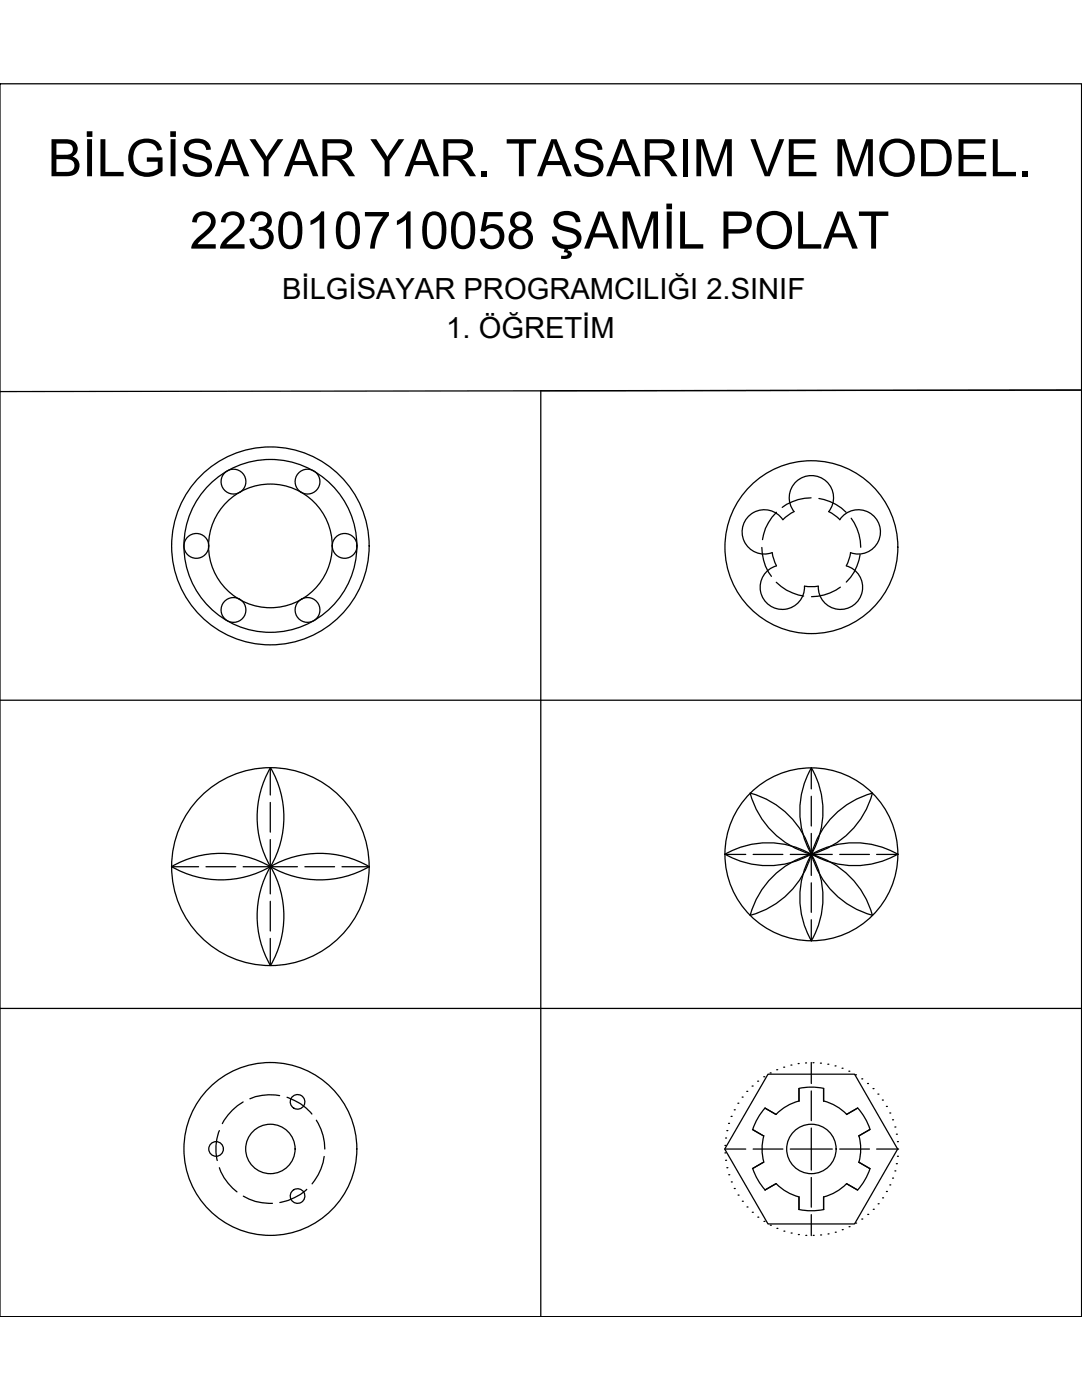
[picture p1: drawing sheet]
<svg xmlns="http://www.w3.org/2000/svg" width="216mm" height="279mm" viewBox="0 0 216 279" stroke-linecap="round" stroke-linejoin="round" font-family="sans-serif">
<!-- layer: 0 -->
<g fill="none" stroke="#000" stroke-width=".25">
<path d="M0 16.7h215.8v246.1h-215.8zM0 78.1l215.8-.2-107.9 .1v184.8M161.8 99.4a9.6 9.6 0 0 0-5.7 1.9M163.4 99.5a9.9 9.9 0 0 1 5.4 2.7M152 109.3a9.8 9.8 0 0 0 1.9 5.7M154.9 102.3a9.7 9.7 0 0 0-2.8 5.4M154.9 116.2a9.6 9.6 0 0 0 5.5 2.8M154.9 102.2v.2M154.9 112.9a4.4 4.4 0 0 0-3.1 5.2 4.4 4.4 0 0 0 4.9 3.5 4.4 4.4 0 0 0 3.8-4.6l1.7 .1 1.1-.1a4.4 4.4 0 0 0 3.8 4.6 4.4 4.4 0 0 0 4.9-3.5 4.4 4.4 0 0 0-3.1-5.2M156.2 103.7a4.4 4.4 0 0 0-5.9-1.4 4.4 4.4 0 0 0-1.8 5.7 4.4 4.4 0 0 0 5.6 2.3l.2 1.1 .6 1.5M156.2 103.7l1.3-1 .9-.6a4.4 4.4 0 0 1 .5-6 4.4 4.4 0 0 1 6 0 4.4 4.4 0 0 1 .5 6l.9 .6 1.3 1a4.4 4.4 0 0 1 5.8-1.4 4.4 4.4 0 0 1 1.9 5.7 4.4 4.4 0 0 1-5.6 2.3l-.2 1.1-.6 1.5M167.7 117.2a9.9 9.9 0 0 1-5.8 1.9"/>
<path d="M169.8 103.4a9.9 9.9 0 0 1 1.9 5.8M171.6 110.7a9.8 9.8 0 0 1-2.7 5.5M0 139.7h215.8M53.9 153.2v5.5M54 153.2a19.5 19.5 0 0 1 0 19.7 19.5 19.5 0 0 1 0-19.7zM161.9 153.2v4.2M161.9 158.9v5.9M161.9 153.2a17.3 17.3 0 0 1 0 17.3 17.3 17.3 0 0 1 0-17.3zM34.2 173h5.4M34.2 173a19.7 19.7 0 0 0 19.7 0M34.2 173a19.7 19.7 0 0 1 19.7 0M41.1 173h5.9"/>
<path d="M48.5 173h5.4M53.9 167.6v5.4h5.5M53.9 160.1v6M53.9 173v5.4M53.9 179.9v5.9M54 173a19.5 19.5 0 0 1 0 19.7 19.5 19.5 0 0 1 0-19.7zM54 173a19.7 19.7 0 0 1 19.7 0M54 173a19.7 19.7 0 0 0 19.7 0M60.8 173h6M68.2 173h5.5M144.6 170.5h4.2M144.6 170.5a17.3 17.3 0 0 1 17.3 0"/>
<path d="M144.6 170.5a17.3 17.3 0 0 0 17.3 0M150.3 170.5h5.9M157.7 170.5h4.2v4.2M161.9 170.5a17.3 17.3 0 0 1 12.2 12.2M161.9 170.5h4.2M161.9 166.3v4.2M161.9 176.2v5.9M161.9 170.5a17.3 17.3 0 0 0-12.2 12.2M161.9 170.5a17.3 17.3 0 0 0-12.2-12.2 17.2 17.2 0 0 0 12.2 12.2M161.9 170.5a17.3 17.3 0 0 1-12.2 12.2M161.9 170.5a17.3 17.3 0 0 1 0 17.3 17.3 17.3 0 0 1 0-17.3zM161.9 170.5a17.3 17.3 0 0 0 17.3 0"/>
<path d="M161.9 170.5a17.3 17.3 0 0 1 17.3 0M161.9 170.5a17.3 17.3 0 0 0 12.2 12.2M161.9 170.5a17.3 17.3 0 0 1 12.2-12.2 17.3 17.3 0 0 1-12.2 12.2M167.6 170.5h5.9M174.9 170.5h4.2M53.9 187.3v5.4M161.9 183.6v4.1M0 201.3h215.8M48.5 219.9a10.9 10.9 0 0 0-4.1 4.3M55.8 218.7a10.4 10.4 0 0 0-5.9 .6M57.3 219a10.4 10.4 0 0 1 4.9 3.3M148.1 218.9h.1"/>
<path d="M149 217.8h.1M150.1 216.7h.1M151.2 215.8h.1M152.4 214.9h.1M153.2 214.4h17.3l8.6 14.9-8.6 15h-17.3l-8.6-15zM153.7 214.1h.1M155 213.5h.1M156.4 213h.1M157.8 212.6h.1M159.3 212.3h.1M159.4 217.3v2.4l-1.4 .5-1.3 .7-1.8 1.5M159.4 217.2l2.9-.2 2.1 .2"/>
<path d="M160.7 212.1h.1M161.9 212v4.2M161.9 217.7v5.9M162.2 212.1h.1M163.7 212.2h.1M164.3 217.3v2.5M164.4 219.7l1.4 .5 1.4 .7 1.7 1.5M165.2 212.4h.1M166.6 212.7h.1M168 213.2h.1M169.4 213.8h.1M170.7 214.5h.1"/>
<path d="M172 215.3h.1M173.1 216.2h.1M174.2 217.3h.1M175.2 218.4h.1M176.1 219.5h.1M43.8 225.6a9.9 9.9 0 0 0-.5 6M43.8 233a10.1 10.1 0 0 0 3.5 4.9M48.6 238.7a10.1 10.1 0 0 0 5.8 1.5M61.2 237.4a11.2 11.2 0 0 1-5.4 2.6M63.1 223.6a10.8 10.8 0 0 1 1.7 5.7M64.7 230.8a10.8 10.8 0 0 1-2.4 5.5M144.6 229.3h4.2"/>
<path d="M144.7 230.1h.1M144.7 228.6h.1M144.8 231.6h.1M144.8 227.1h.1M145 233h.1M145 225.6h.1M145.4 224.2h.1M145.4 234.4h.1M145.9 222.8h.1M145.9 235.9h.1M146.5 237.2h.1M146.5 221.5h.1"/>
<path d="M147.2 220.2h.1M147.3 238.5h.1M148.1 239.7h.1M150.2 225.4l2.2 1.3M150.2 233.2l.8 2 1.7 2.3 2.2-1.3M150.3 229.3h5.9M152.4 231.9l-2.2 1.3M152.4 226.7l-.3 2.2v1.5l.3 1.5M154.9 222.4l-2.2-1.3-1.7 2.3-.8 2M154.9 236.2l1.8 1.5 1.3 .7 1.4 .5M157.7 229.3h8.4M159.4 238.9v2.5l2.9 .2 2.1-.2"/>
<path d="M161.9 225.1v8.4M161.9 235v5.9M164.3 238.9v2.5M167.6 229.3h5.9M171.1 237.5l-2.2-1.3-1.7 1.5-1.4 .7-1.4 .5M171.1 221.1l-2.2 1.3M171.1 221.1l1.7 2.3 .8 2M171.4 231.9l2.2 1.3M171.4 226.7l.3 2.2v1.5l-.3 1.5M173.6 225.4l-2.2 1.3M173.6 233.2l-.8 2-1.7 2.3M174.9 229.3h4.2"/>
<path d="M176.1 239.1h.1M176.9 237.8h.1M176.9 220.8h.1M177.5 236.5h.1M177.5 222.1h.1M178.1 235.1h.1M178.1 223.5h.1M178.6 233.7h.1M178.6 224.9h.1M178.9 232.2h.1M178.9 226.4h.1M179.1 230.8h.1"/>
<path d="M179.1 227.8h.1M179.1 229.3h.1M149.1 240.9h.1M150.1 241.9h.1M151.2 242.9h.1M152.4 243.8h.1M153.7 244.5h.1M155 245.2h.1M156.4 245.7h.1M157.9 246.1h.1M159.3 246.4h.1M160.8 246.5h.1"/>
<path d="M161.9 242.4v4.2M162.3 246.5h.1M163.7 246.5h.1M165.2 246.3h.1M166.7 245.9h.1M168.1 245.4h.1M169.4 244.8h.1M170.7 244.1h.1M172 243.3h.1M173.1 242.4h.1M174.2 241.3h.1M175.2 240.2h.1"/>
<circle cx="46.6" cy="96.1" r="2.48"/>
<circle cx="61.4" cy="96.1" r="2.48"/>
<circle cx="39.2" cy="108.9" r="2.48"/>
<circle cx="53.9" cy="108.9" r="19.7"/>
<circle cx="54" cy="108.9" r="17.3"/>
<circle cx="54" cy="108.9" r="12.3"/>
<circle cx="68.8" cy="108.9" r="2.48"/>
<circle cx="161.9" cy="109.2" r="17.3"/>
<circle cx="46.6" cy="121.7" r="2.48"/>
<circle cx="61.4" cy="121.7" r="2.48"/>
<circle cx="53.9" cy="173" r="19.7"/>
<circle cx="161.9" cy="170.5" r="17.3"/>
<circle cx="59.4" cy="219.9" r="1.46"/>
<circle cx="43.1" cy="229.3" r="1.46"/>
<circle cx="54" cy="229.3" r="17.3"/>
<circle cx="54" cy="229.3" r="4.9"/>
<circle cx="59.4" cy="238.7" r="1.46"/>
<circle cx="161.9" cy="229.3" r="4.9"/>
</g>
<g font-size="10.3">
<text x="9.5" y="35.2">BİLGİSAYAR YAR. TASARIM VE MODEL.</text>
<text x="37.8" y="49.6">223010710058 ŞAMİL POLAT</text>
</g>
<g font-size="5.8">
<text x="56.3" y="59.6">BİLGİSAYAR PROGRAMCILIĞI 2.SINIF</text>
<text x="89.1" y="67.5">1. ÖĞRETİM</text>
</g>
</svg>
